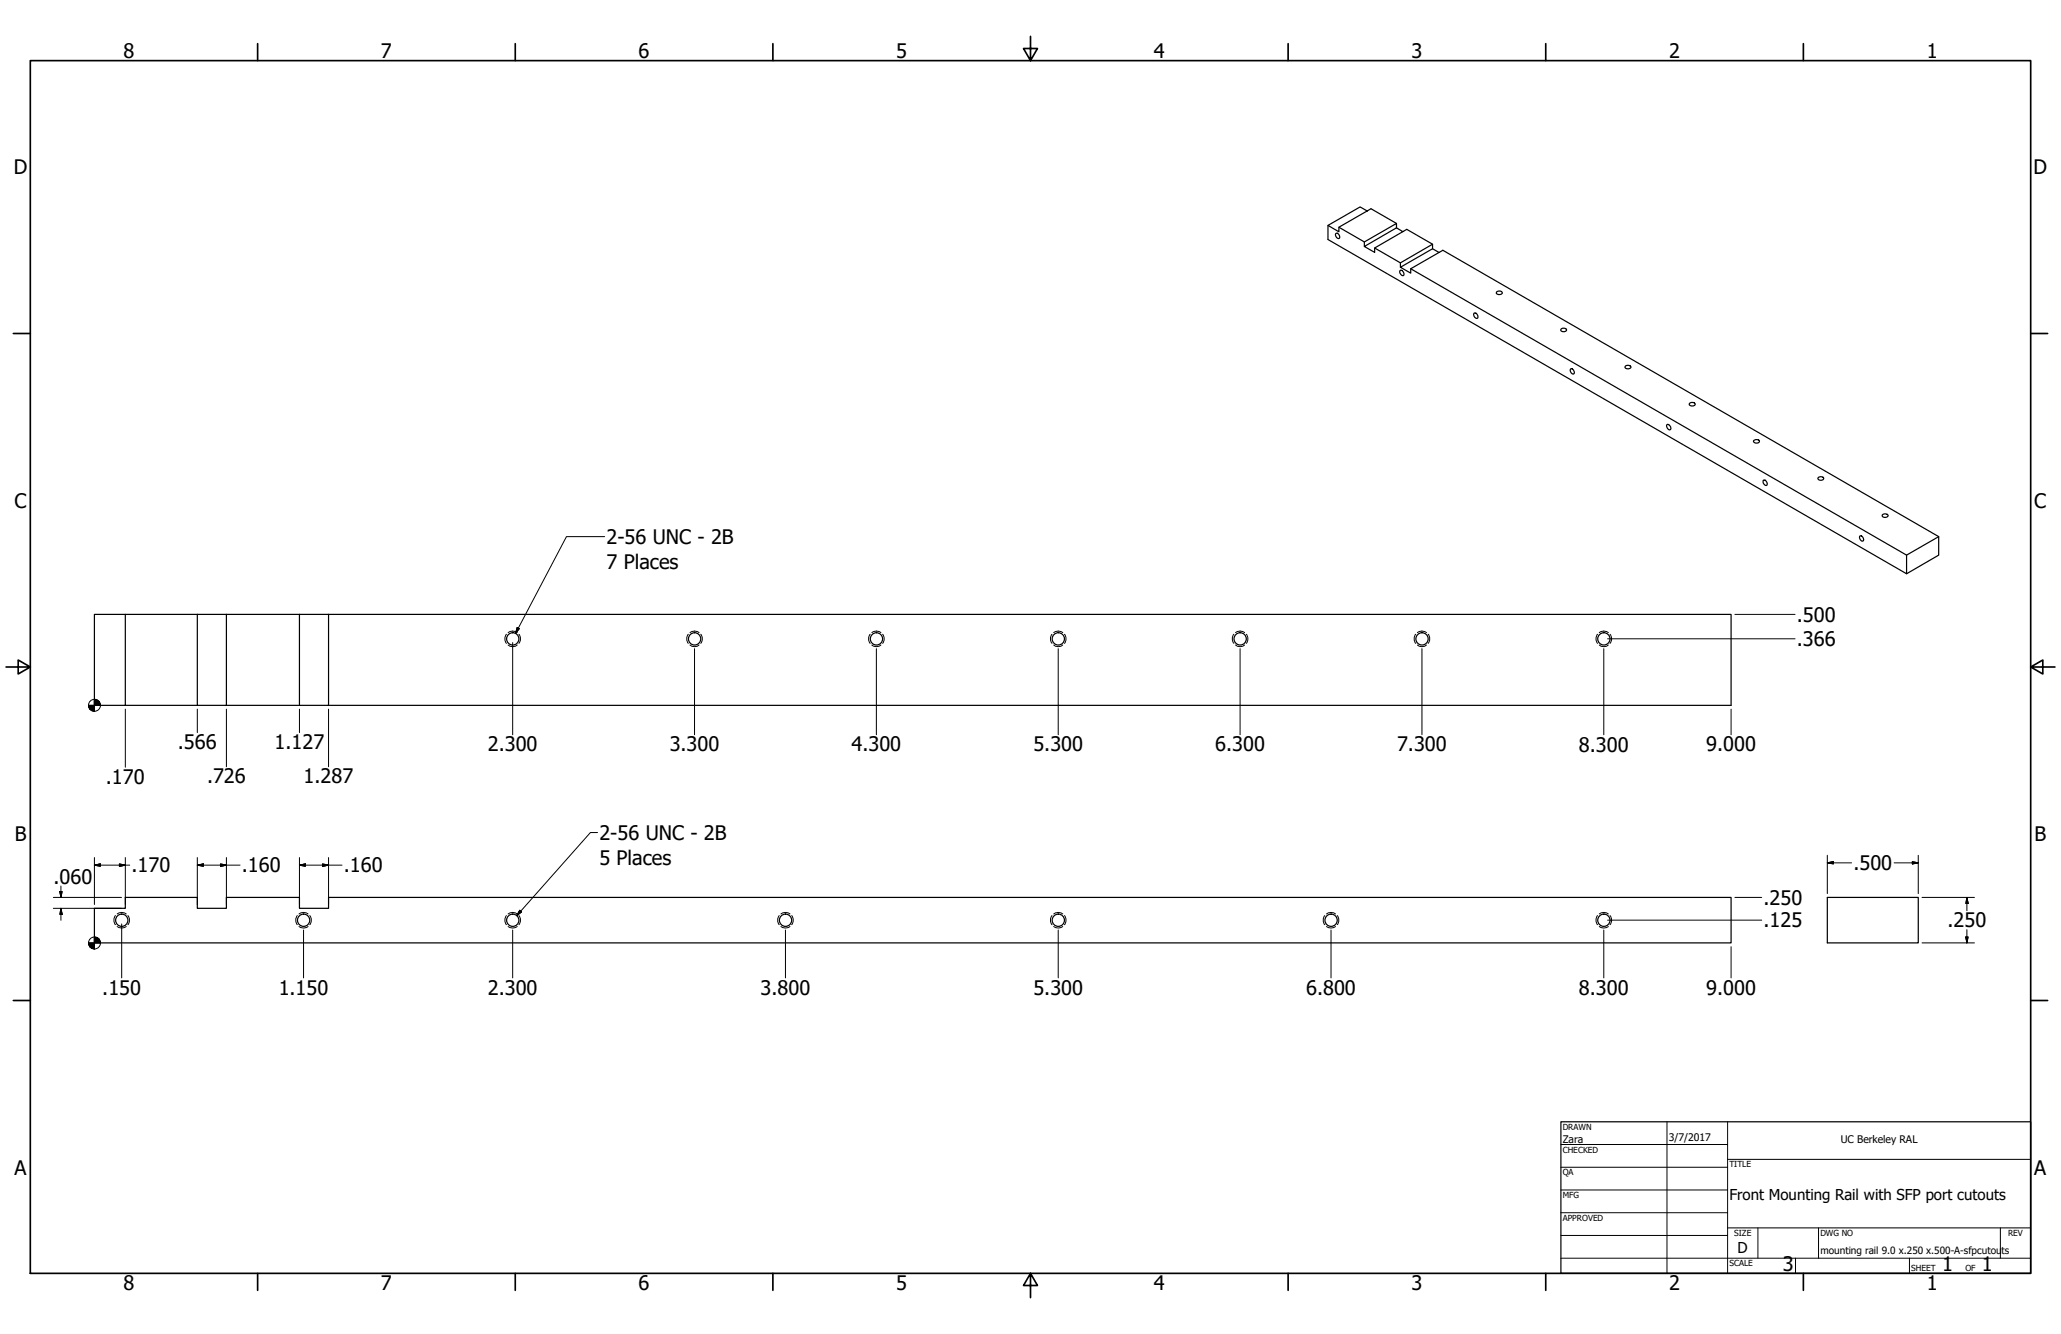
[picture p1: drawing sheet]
<svg xmlns="http://www.w3.org/2000/svg" width="864mm" height="559mm" viewBox="0 0 864 559" stroke-linecap="round" stroke-linejoin="round" font-family="sans-serif">
<!-- layer: Visible (ANSI) -->
<g fill="none" stroke="#000" stroke-width=".51">
<path d="M556.5 94.4v5.9l242.4 140v-7.8l-207.8-119.9M559.7 97.9l.3-.2a1.37 1.37 0 0 1 1.2 .8 1.37 1.37 0 0 1-.2 1.4 1.59 1.59 0 0 1-1.3-2zM561 95.2l10.7 6.1M572.9 88.4l-3-1.7-13.4 7.7 4.5 2.7v-1.9l13.5-7.8 10.7 6.2M585.2 95.4v-1.8l-13.5 7.7v2M587.8 97l-2.6-1.6-13.5 7.9 4.3 2.4v-1.8l13.5-7.8 10.8 6.2M576 103.9l10.8 6.2M586.6 113.3l.4-.1a1.43 1.43 0 0 1 .9 2.3 1.71 1.71 0 0 1-1.3-2.2zM600.3 104.2v-1.9l-13.5 7.8v1.9M602.9 105.7l-2.6-1.5-13.5 7.8 4.3 2.4v-1.8l13.5-7.8 207.8 120v7.7l-13.5 7.8M617.6 131.3l.3-.2a1.41 1.41 0 0 1 1.2 .8 1.41 1.41 0 0 1-.2 1.5 1.61 1.61 0 0 1-1.3-2.1zM627.3 122.1a1.39 1.39 0 0 1 2.2 .8 1.41 1.41 0 0 1-2.5-.4z"/>
<path d="M654.3 137.7a1.35 1.35 0 0 1 2.1 .7 1.37 1.37 0 0 1-1.3 .6 1.37 1.37 0 0 1-1.1-1zM658.1 154.6l.3-.2a1.38 1.38 0 0 1 .9 2.3 1.6 1.6 0 0 1-1.2-2.1zM681.2 153.2a1.42 1.42 0 0 1 2.2 .8 1.41 1.41 0 0 1-2.5-.4zM698.4 177.9l.4-.2a1.37 1.37 0 0 1 1.2 .9 1.37 1.37 0 0 1-.4 1.5 1.72 1.72 0 0 1-1.2-2.2zM708.2 168.8a1.39 1.39 0 0 1 2.1 .7 1.41 1.41 0 0 1-2.5-.3zM734.8 184.7a1.41 1.41 0 0 1 2.4 .3 1.38 1.38 0 0 1-1.3 .6 1.38 1.38 0 0 1-1.1-.9zM762.1 199.9a1.37 1.37 0 0 1 2.1 .7 1.32 1.32 0 0 1-1.4 .6 1.32 1.32 0 0 1-1.1-1zM738.8 201.2l.4-.2a1.43 1.43 0 0 1 .9 2.4 1.71 1.71 0 0 1-1.3-2.2zM789 215.5a1.44 1.44 0 0 1 2.1 .7 1.36 1.36 0 0 1-1.3 .6 1.36 1.36 0 0 1-1.1-1zM779.3 224.6l.3-.2a1.38 1.38 0 0 1 .9 2.3 1.6 1.6 0 0 1-1.2-2.1zM812.4 224.8l-13.5 7.7M39.6 257.4h12.9v38.1h-12.9z"/>
<path d="M52.5 257.4h85.2M82.7 257.4v38.1h12.2v-38.1M125.5 257.4v38.1h12.2v-38.1M137.7 257.4h587.7v38.1h-587.7M52.5 295.5h30.2M94.9 295.5h30.6M765.7 375.9h38.1v19.1h-38.1zM39.6 380.5h12.9v-4.6h30.2v4.6h12.2v-4.6h30.6v4.6h12.2v-4.6h587.7v19.1h-685.8z"/>
<circle cx="214.9" cy="267.6" r="2.57"/>
<circle cx="291.1" cy="267.6" r="2.57"/>
<circle cx="367.3" cy="267.6" r="2.57"/>
<circle cx="443.5" cy="267.6" r="2.57"/>
<circle cx="519.7" cy="267.6" r="2.57"/>
<circle cx="595.9" cy="267.6" r="2.57"/>
<circle cx="672.1" cy="267.6" r="2.57"/>
<circle cx="51" cy="385.5" r="2.57"/>
<circle cx="127.2" cy="385.5" r="2.57"/>
<circle cx="214.9" cy="385.5" r="2.57"/>
<circle cx="329.2" cy="385.5" r="2.57"/>
<circle cx="443.5" cy="385.5" r="2.57"/>
<circle cx="557.8" cy="385.5" r="2.57"/>
<circle cx="672.1" cy="385.5" r="2.57"/>
</g>
<!-- layer: Hidden Narrow (ANSI) -->
<g fill="none" stroke="#000" stroke-width=".42">
<path d="M212.2 265.7a2.97 2.97 0 0 0 0 3.8M212.9 265a3.2 3.2 0 0 1 3.8 0M212.9 270.2a2.95 2.95 0 0 0 3.8 0M217.4 265.7a2.97 2.97 0 0 1 0 3.8M288.4 265.7a2.97 2.97 0 0 0 0 3.8M289.1 265a3.2 3.2 0 0 1 3.8 0M289.1 270.2a2.95 2.95 0 0 0 3.8 0M293.6 265.7a2.97 2.97 0 0 1 0 3.8M364.6 265.7a2.97 2.97 0 0 0 0 3.8M365.3 265a3.2 3.2 0 0 1 3.8 0M365.3 270.2a2.95 2.95 0 0 0 3.8 0M369.8 265.7a2.97 2.97 0 0 1 0 3.8"/>
<path d="M440.8 265.7a2.97 2.97 0 0 0 0 3.8M441.5 265a3.2 3.2 0 0 1 3.8 0M441.5 270.2a2.95 2.95 0 0 0 3.8 0M446 265.7a2.97 2.97 0 0 1 0 3.8M517 265.7a2.97 2.97 0 0 0 0 3.8M517.7 265a3.2 3.2 0 0 1 3.8 0M517.7 270.2a2.95 2.95 0 0 0 3.8 0M522.2 265.7a2.97 2.97 0 0 1 0 3.8M593.2 265.7a2.97 2.97 0 0 0 0 3.8M593.9 265a3.2 3.2 0 0 1 3.8 0M593.9 270.2a2.95 2.95 0 0 0 3.8 0M598.4 265.7a2.97 2.97 0 0 1 0 3.8"/>
<path d="M669.4 265.7a2.97 2.97 0 0 0 0 3.8M670.1 265a3.2 3.2 0 0 1 3.8 0M670.1 270.2a2.95 2.95 0 0 0 3.8 0M674.6 265.7a2.97 2.97 0 0 1 0 3.8M48.4 383.5a2.97 2.97 0 0 0 0 3.8M49.1 382.8a3.2 3.2 0 0 1 3.8 0M49.1 388.1a3.2 3.2 0 0 0 3.8 0M53.6 383.5a2.97 2.97 0 0 1 0 3.8M124.6 383.5a2.97 2.97 0 0 0 0 3.8M125.3 382.8a3.2 3.2 0 0 1 3.8 0M125.3 388.1a3.2 3.2 0 0 0 3.8 0M129.8 383.5a2.97 2.97 0 0 1 0 3.8"/>
<path d="M212.2 383.5a2.97 2.97 0 0 0 0 3.8M212.9 382.8a3.2 3.2 0 0 1 3.8 0M212.9 388.1a3.2 3.2 0 0 0 3.8 0M217.4 383.5a2.97 2.97 0 0 1 0 3.8M326.5 383.5a2.97 2.97 0 0 0 0 3.8M327.2 382.8a3.2 3.2 0 0 1 3.8 0M327.2 388.1a3.2 3.2 0 0 0 3.8 0M331.7 383.5a2.97 2.97 0 0 1 0 3.8M440.8 383.5a2.97 2.97 0 0 0 0 3.8M441.5 382.8a3.2 3.2 0 0 1 3.8 0M441.5 388.1a3.2 3.2 0 0 0 3.8 0M446 383.5a2.97 2.97 0 0 1 0 3.8"/>
<path d="M555.1 383.5a2.97 2.97 0 0 0 0 3.8M555.8 382.8a3.2 3.2 0 0 1 3.8 0M555.8 388.1a3.2 3.2 0 0 0 3.8 0M560.3 383.5a2.97 2.97 0 0 1 0 3.8M669.4 383.5a2.97 2.97 0 0 0 0 3.8M670.1 382.8a3.2 3.2 0 0 1 3.8 0M670.1 388.1a3.2 3.2 0 0 0 3.8 0M674.6 383.5a2.97 2.97 0 0 1 0 3.8"/>
</g>
<!-- layer: Border (ANSI) -->
<g fill="none" stroke="#000" stroke-width=".7">
<path d="M107.9 18.3v7.1M215.9 18.3v7.1M323.8 18.3v7.1M431.8 15.2v10.2l-2.9-5.1h5.8l-2.9 5.1M539.8 18.3v7.1M647.7 18.3v7.1M755.6 18.3v7.1M12.7 25.4h838.2v508h-838.2zM5.6 139.7h7.1M850.9 139.7h7.1M2.5 279.4h10.2l-5.1-2.9v5.8l5.1-2.9M850.9 279.4l5.1 2.9v-5.8l-5.1 2.9h10.2"/>
<path d="M5.6 419.1h7.1M850.9 419.1h7.1M107.9 533.4v7.1M215.9 533.4v7.1M323.8 533.4v7.1M431.8 533.4l2.9 5.1h-5.8l2.9-5.1v10.2M539.8 533.4v7.1M647.7 533.4v7.1M755.6 533.4v7.1"/>
</g>
<!-- layer: Title (ANSI) -->
<g fill="none" stroke="#000" stroke-width=".42">
<path d="M654 479.4h69.9M698.5 469.9v63.5M723.9 469.9v63.5M654 488.9h69.9M654 498.5h69.9M723.9 485.6h127M654 508h69.9M654 517.5h69.9M723.9 514.3h127M736.6 514.3v12.7M762 514.3v12.7M838.2 514.3v12.7"/>
<path d="M654 527h196.9M752.3 527v6.4M800.1 527v6.4"/>
</g>
<path d="M654 469.9h196.9v63.5h-196.9z" fill="none" stroke="#000" stroke-width=".51"/>
<!-- layer: Dimension (ANSI) -->
<g fill="none" stroke="#000" stroke-width=".42">
<path d="M726.9 257.4h25.3M214.8 269.2v38.6M291 271.7v36.1M367.2 271.7v36.1M443.4 271.7v36.1M519.6 271.7v36.1M595.8 271.7v36.1M672 271.7v36.1M673.6 267.6h78.6M52.5 297.1v24.3M82.7 297.1v9.8M94.9 297.1v24.1"/>
<path d="M125.5 297.1v9.8M137.7 297.1v24.1M725.4 297.1v10.7M39.6 359.2v19.7M52.5 359.2v19.7M82.7 359.2v19.7M94.9 359.2v19.7M125.5 359.2v19.7M137.7 359.2v19.7M765.7 358.3v16M803.8 358.3v16M22.4 375.9h28.5"/>
<path d="M25.1 373.4h.9l-.5 2.5zM25.5 371.2v4.7M39.6 362.4l2.4-.5v1zM39.6 362.4h14.8M50 361.9l2.5 .5-2.5 .5zM82.7 362.4l2.5-.5v1zM82.7 362.4h17.9M92.4 361.9l2.5 .5-2.5 .5zM125.5 362.4l2.5-.5v1zM125.5 362.4h17.8M135.1 361.9l2.6 .5-2.6 .5zM726.9 375.9h11.3"/>
<path d="M765.7 361.4l2.5-.5v1zM765.7 361.4h10.1M793.7 361.4h10.1M801.3 360.9l2.5 .5-2.5 .5zM805.4 375.9h21.9M824.2 375.9l.5 2.6h-1zM824.2 375.9v5.6M22.4 380.5h28.5M25.5 380.5l.5 2.5h-.9zM25.5 380.5v5M51 387v22.6M127.2 389.6v20"/>
<path d="M214.8 389.6v20M329.1 389.6v20M443.4 389.6v20M557.7 389.6v20M672 389.6v20M673.6 385.4h64.6M725.4 396.6v13M805.4 395h21.9M823.7 392.5h1l-.5 2.5zM824.2 389.4v5.6"/>
<circle cx="39.6" cy="295.4" r="2.51"/>
<circle cx="39.6" cy="395" r="2.51"/>
</g>
<g fill="#000" stroke="#000" stroke-width=".42">
<path d="M37.1 295.5l.7 1.7zM37.1 295.5l1.5 2.3-.8-.6zM37.1 295.5l2.5 2.4-1-.1zM39.6 295.5h2.4zM39.6 293l2.4 2.5h-2.4zM39.6 293v4.9zM37.1 295.5h2.5v2.4zM37.1 295.5h2.5zM41.3 293.7l.7 1.8zM40.5 293.2l.8 .5 .7 1.8zM39.6 293l.9 .2 1.5 2.3zM25.1 373.4l.4 2.5z"/>
<path d="M25.1 373.4h.9l-.5 2.5zM39.6 362.4l2.4-.5zM39.6 362.4l2.4-.5v1zM50 362.9l2.5-.5zM50 361.9l2.5 .5-2.5 .5zM82.7 362.4l2.5-.5zM82.7 362.4l2.5-.5v1zM92.4 362.9l2.5-.5zM92.4 361.9l2.5 .5-2.5 .5zM125.5 362.4l2.5-.5zM125.5 362.4l2.5-.5v1zM135.1 362.9l2.6-.5z"/>
<path d="M135.1 361.9l2.6 .5-2.6 .5zM765.7 361.4l2.5-.5zM765.7 361.4l2.5-.5v1zM801.3 361.9l2.5-.5zM801.3 360.9l2.5 .5-2.5 .5zM824.2 375.9l.5 2.6zM824.2 375.9l.5 2.6h-1zM25.5 380.5l.5 2.5zM25.5 380.5l.5 2.5h-.9zM37.1 395l.7 1.7zM37.1 395l1.5 2.3-.8-.6zM37.1 395l2.5 2.5-1-.2z"/>
<path d="M39.6 395h2.4zM39.6 392.5l2.4 2.5h-2.4zM39.6 392.5v5zM37.1 395h2.5v2.5zM37.1 395h2.5zM41.3 393.2l.7 1.8zM40.5 392.7l.8 .5 .7 1.8zM39.6 392.5l.9 .2 1.5 2.3zM823.7 392.5l.5 2.5zM823.7 392.5h1l-.5 2.5z"/>
</g>
<!-- layer: Symbol (ANSI) -->
<path d="M253.4 224.8h-16l-21.4 40.6M216.7 262.9l.9 .4-1.6 2.1zM250.4 348.7h-3l-30.9 34.8M217.8 381.3l.8 .7-2.1 1.5z" fill="none" stroke="#000" stroke-width=".42"/>
<path d="M216.7 262.9l-.7 2.5zM216.7 262.9l.9 .4-1.6 2.1zM217.8 381.3l-1.3 2.2zM217.8 381.3l.8 .7-2.1 1.5z" fill="#000" stroke="#000" stroke-width=".42"/>
<g font-size="8.4">
<text x="51.7" y="24.4">8</text>
<text x="159.6" y="24.4">7</text>
<text x="267.6" y="24.4">6</text>
<text x="375.5" y="24.4">5</text>
<text x="483.5" y="24.4">4</text>
<text x="591.4" y="24.4">3</text>
<text x="699.4" y="24.4">2</text>
<text x="807.3" y="24.4">1</text>
<text x="5.8" y="72.9">D</text>
<text x="852.1" y="72.9">D</text>
<text x="6.1" y="212.6">C</text>
<text x="852.4" y="212.6">C</text>
<text x="254.1" y="227.8">2-56 UNC - 2B</text>
<text x="254.1" y="238.5">7 Places</text>
<text x="752.9" y="260.4">.500</text>
<text x="752.9" y="270.6">.366</text>
<text x="74.5" y="313.9">.566</text>
<text x="115" y="313.9">1.127</text>
<text x="204.4" y="314.8">2.300</text>
<text x="280.6" y="314.8">3.300</text>
<text x="356.8" y="314.8">4.300</text>
<text x="433" y="314.8">5.300</text>
<text x="509.2" y="314.8">6.300</text>
<text x="585.4" y="314.8">7.300</text>
<text x="661.6" y="314.8">8.300</text>
<text x="714.9" y="314.8">9.000</text>
<text x="44.4" y="328.4">.170</text>
<text x="86.7" y="328.2">.726</text>
<text x="127.2" y="328.2">1.287</text>
<text x="6.2" y="352.3">B</text>
<text x="251.1" y="351.8">2-56 UNC - 2B</text>
<text x="852.5" y="352.3">B</text>
<text x="55.1" y="365.4">.170</text>
<text x="101.3" y="365.4">.160</text>
<text x="144.1" y="365.4">.160</text>
<text x="251.1" y="362.5">5 Places</text>
<text x="776.6" y="364.5">.500</text>
<text x="22.4" y="370.3">.060</text>
<text x="738.9" y="379">.250</text>
<text x="738.9" y="388.5">.125</text>
<text x="816" y="388.5">.250</text>
<text x="42.9" y="416.6">.150</text>
<text x="116.8" y="416.6">1.150</text>
<text x="204.4" y="416.6">2.300</text>
<text x="318.7" y="416.6">3.800</text>
<text x="433" y="416.6">5.300</text>
<text x="547.3" y="416.6">6.800</text>
<text x="661.6" y="416.6">8.300</text>
<text x="714.9" y="416.6">9.000</text>
<text x="6.1" y="492">A</text>
<text x="852.4" y="492">A</text>
<text x="747" y="532.5">3</text>
<text x="813.8" y="532.6">1</text>
<text x="830.5" y="532.6">1</text>
<text x="51.7" y="540.5">8</text>
<text x="159.6" y="540.5">7</text>
<text x="267.6" y="540.5">6</text>
<text x="375.5" y="540.5">5</text>
<text x="483.5" y="540.5">4</text>
<text x="591.4" y="540.5">3</text>
<text x="699.4" y="540.5">2</text>
<text x="807.3" y="540.5">1</text>
</g>
<g font-size="6.3">
<text x="724.7" y="502.8">Front Mounting Rail with SFP port cutouts</text>
<text x="728.1" y="524.9">D</text>
</g>
<g font-size="4.4">
<text x="654.8" y="478.6">Zara</text>
<text x="699.3" y="478">3/7/2017</text>
<text x="771.3" y="479">UC Berkeley RAL</text>
</g>
<g font-size="4.2">
<text x="762.8" y="525.4">mounting rail 9.0 x.250 x.500-A-sfpcutou</text>
<text x="838.7" y="525.4">ts</text>
</g>
<g font-size="3.5">
<text x="654.8" y="473.2">DRAWN</text>
<text x="654.8" y="482.8">CHECKED</text>
<text x="724.7" y="488.9">TITLE</text>
<text x="654.8" y="492.3">QA</text>
<text x="654.8" y="501.8">MFG</text>
<text x="654.8" y="511.4">APPROVED</text>
<text x="726.7" y="517.7">SIZE</text>
<text x="762.8" y="517.7">DWG NO</text>
<text x="841.4" y="517.7">REV</text>
<text x="724.7" y="530.4">SCALE</text>
<text x="800.9" y="532.6">SHEET</text>
<text x="823.5" y="532.6">OF</text>
</g>
</svg>
